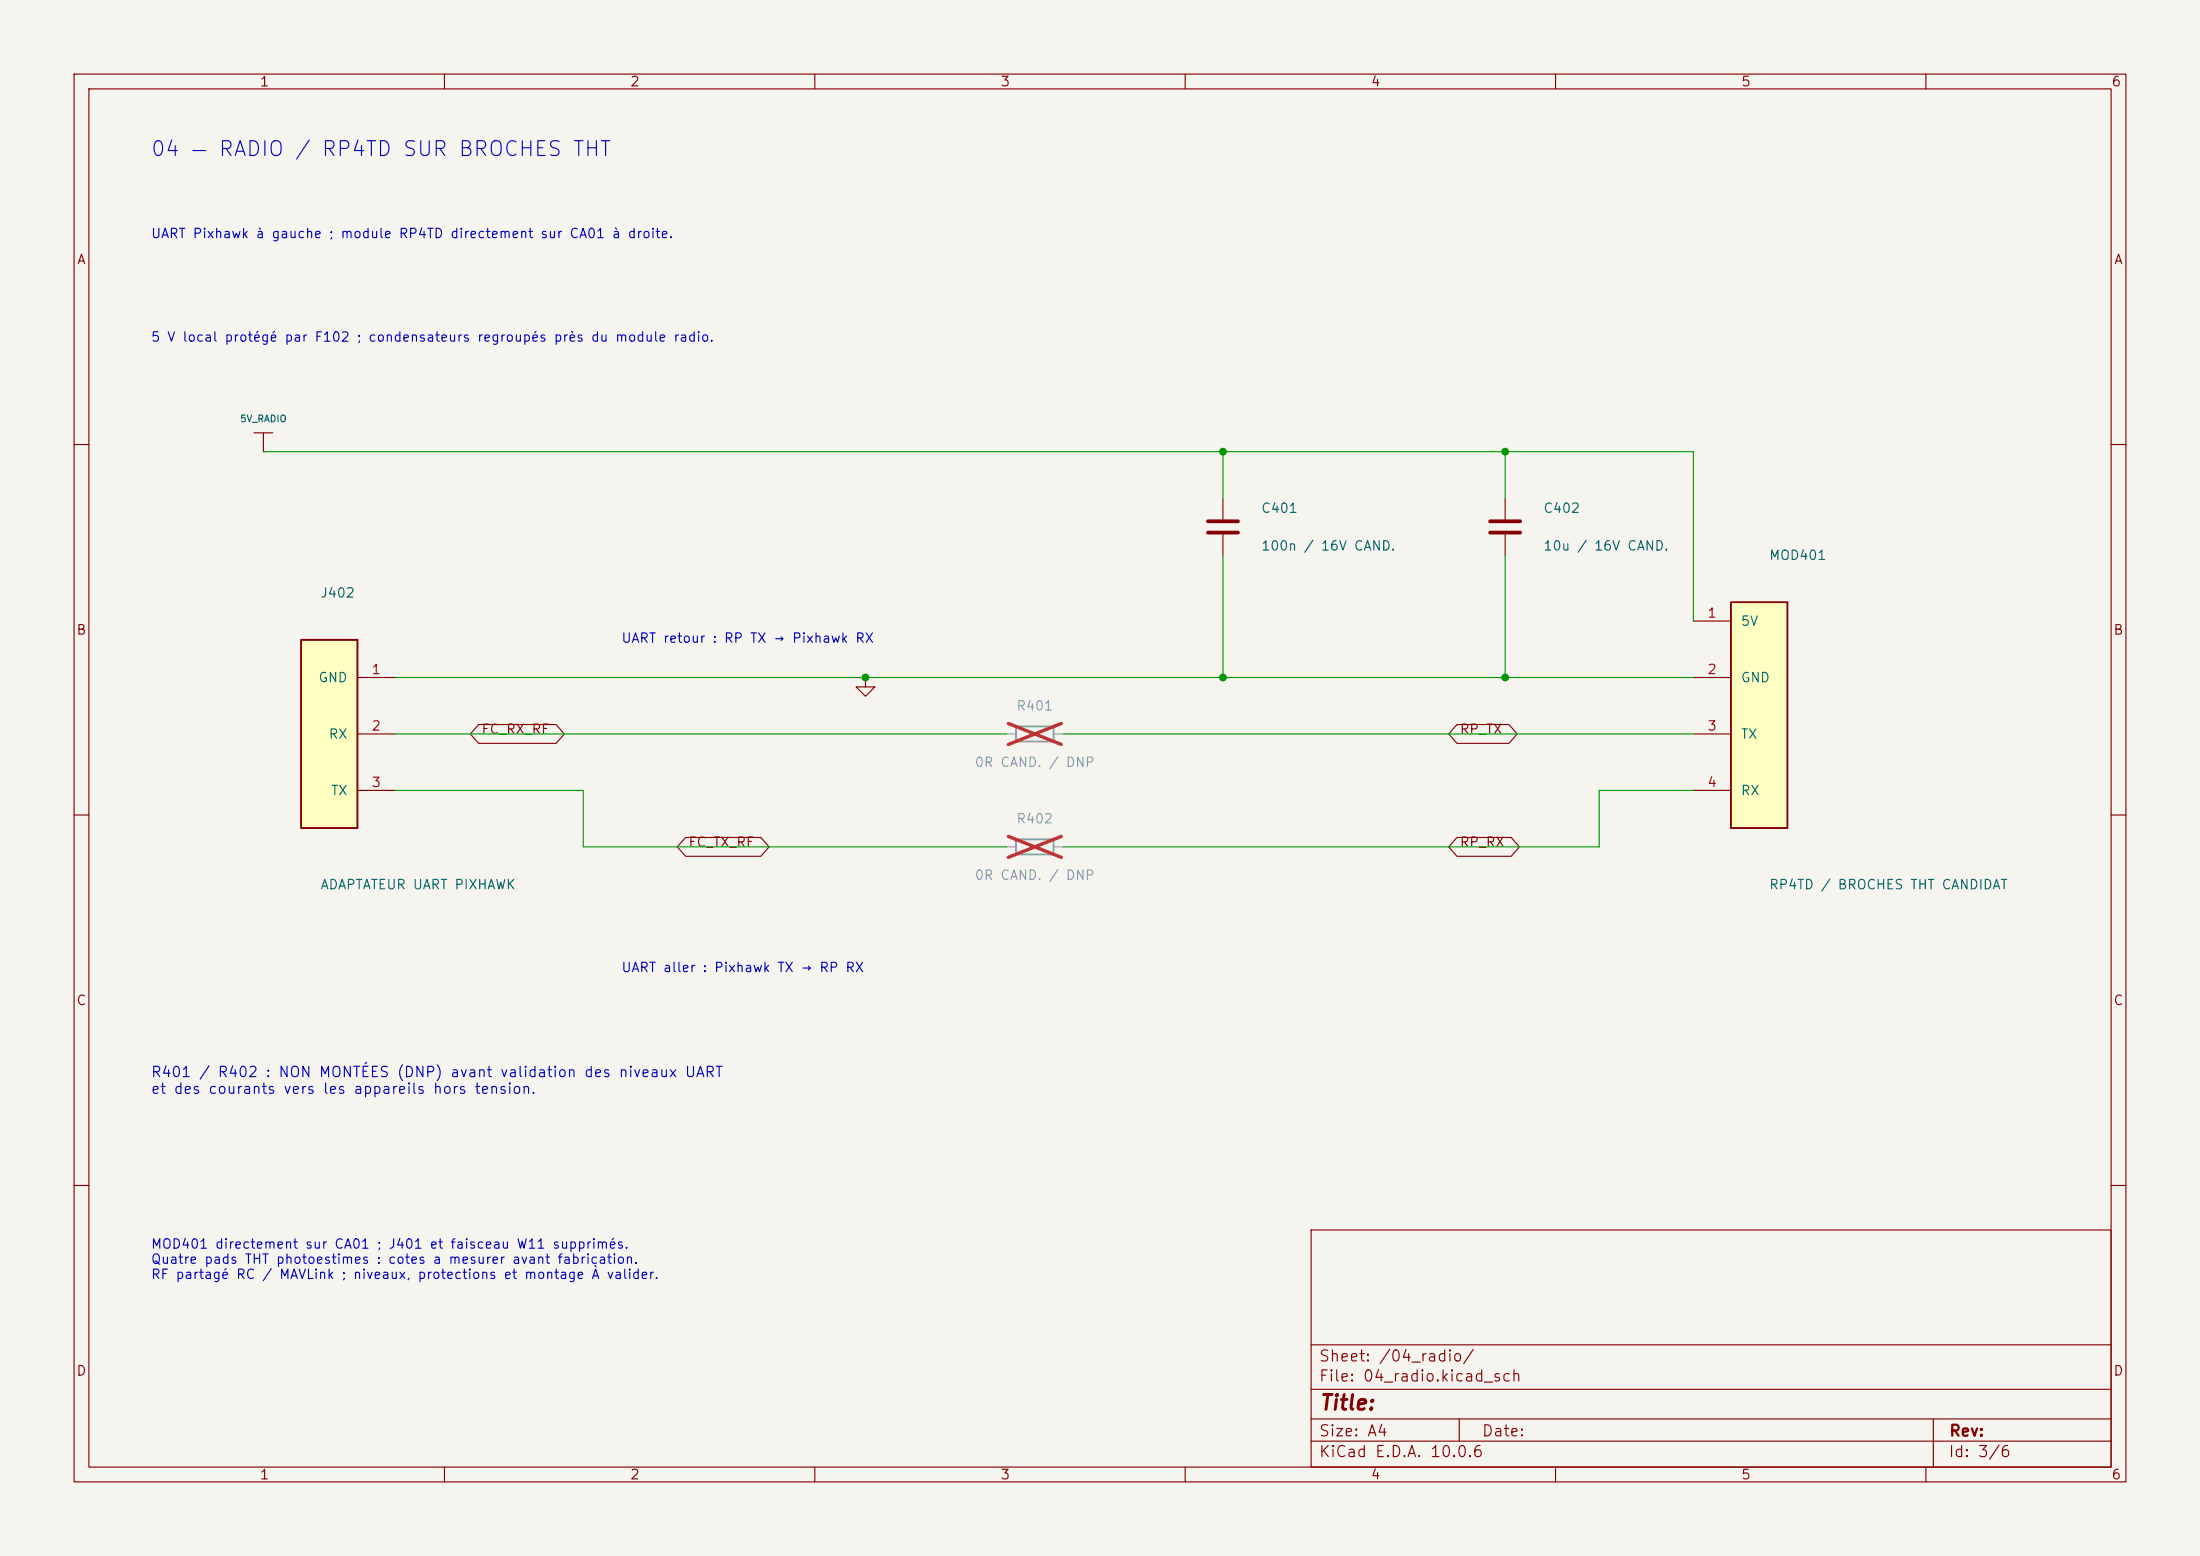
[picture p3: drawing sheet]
(kicad_sch
(version 20260306)
(generator "eeschema")
(generator_version "10.0")
(paper "A4")
(lib_symbols
  (symbol "Connector_Generic:Conn_01x03"
   (pin_names
    (offset 1.016) (hide yes)) (exclude_from_sim no) (in_bom yes) (on_board yes)
   (in_pos_files yes)
   (duplicate_pin_numbers_are_jumpers no)
   (property "Reference" "J" (at 0 5.08 0) (show_name no) (do_not_autoplace no) (effects (font (size 1.27 1.27))))
   (property "Value" "Conn_01x03" (at 0 -5.08 0) (show_name no) (do_not_autoplace no) (effects (font (size 1.27 1.27))))
   (property "Footprint" "" (at 0 0 0) (show_name no) (do_not_autoplace no) (hide yes) (effects (font (size 1.27 1.27))))
   (property "Datasheet" "" (at 0 0 0) (show_name no) (do_not_autoplace no) (hide yes) (effects (font (size 1.27 1.27))))
   (property "Description" "Generic connector, single row, 01x03, script generated (kicad-library-utils/schlib/autogen/connector/)" (at 0 0 0) (show_name no) (do_not_autoplace no) (hide yes) (effects (font (size 1.27 1.27))))
   (symbol "Conn_01x03_1_1"
    (rectangle (start -1.27 3.81) (end 1.27 -3.81) (stroke (width 0.254) (type default)) (fill (type background)))
    (rectangle (start -1.27 2.667) (end 0 2.413) (stroke (width 0.1524) (type default)) (fill (type none)))
    (rectangle (start -1.27 0.127) (end 0 -0.127) (stroke (width 0.1524) (type default)) (fill (type none)))
    (rectangle (start -1.27 -2.413) (end 0 -2.667) (stroke (width 0.1524) (type default)) (fill (type none)))
    (pin passive line (at -5.08 2.54 0) (length 3.81) (name "Pin_1" (effects (font (size 1.27 1.27)))) (number "1" (effects (font (size 1.27 1.27)))))
    (pin passive line (at -5.08 0 0) (length 3.81) (name "Pin_2" (effects (font (size 1.27 1.27)))) (number "2" (effects (font (size 1.27 1.27)))))
    (pin passive line (at -5.08 -2.54 0) (length 3.81) (name "Pin_3" (effects (font (size 1.27 1.27)))) (number "3" (effects (font (size 1.27 1.27))))))
   (embedded_fonts no))
  (symbol "Connector_Generic:Conn_01x04"
   (pin_names
    (offset 1.016) (hide yes)) (exclude_from_sim no) (in_bom yes) (on_board yes)
   (in_pos_files yes)
   (duplicate_pin_numbers_are_jumpers no)
   (property "Reference" "J" (at 0 5.08 0) (show_name no) (do_not_autoplace no) (effects (font (size 1.27 1.27))))
   (property "Value" "Conn_01x04" (at 0 -7.62 0) (show_name no) (do_not_autoplace no) (effects (font (size 1.27 1.27))))
   (property "Footprint" "" (at 0 0 0) (show_name no) (do_not_autoplace no) (hide yes) (effects (font (size 1.27 1.27))))
   (property "Datasheet" "" (at 0 0 0) (show_name no) (do_not_autoplace no) (hide yes) (effects (font (size 1.27 1.27))))
   (property "Description" "Generic connector, single row, 01x04, script generated (kicad-library-utils/schlib/autogen/connector/)" (at 0 0 0) (show_name no) (do_not_autoplace no) (hide yes) (effects (font (size 1.27 1.27))))
   (symbol "Conn_01x04_1_1"
    (rectangle (start -1.27 3.81) (end 1.27 -6.35) (stroke (width 0.254) (type default)) (fill (type background)))
    (rectangle (start -1.27 2.667) (end 0 2.413) (stroke (width 0.1524) (type default)) (fill (type none)))
    (rectangle (start -1.27 0.127) (end 0 -0.127) (stroke (width 0.1524) (type default)) (fill (type none)))
    (rectangle (start -1.27 -2.413) (end 0 -2.667) (stroke (width 0.1524) (type default)) (fill (type none)))
    (rectangle (start -1.27 -4.953) (end 0 -5.207) (stroke (width 0.1524) (type default)) (fill (type none)))
    (pin passive line (at -5.08 2.54 0) (length 3.81) (name "Pin_1" (effects (font (size 1.27 1.27)))) (number "1" (effects (font (size 1.27 1.27)))))
    (pin passive line (at -5.08 0 0) (length 3.81) (name "Pin_2" (effects (font (size 1.27 1.27)))) (number "2" (effects (font (size 1.27 1.27)))))
    (pin passive line (at -5.08 -2.54 0) (length 3.81) (name "Pin_3" (effects (font (size 1.27 1.27)))) (number "3" (effects (font (size 1.27 1.27)))))
    (pin passive line (at -5.08 -5.08 0) (length 3.81) (name "Pin_4" (effects (font (size 1.27 1.27)))) (number "4" (effects (font (size 1.27 1.27))))))
   (embedded_fonts no))
  (symbol "Device:C"
   (pin_numbers (hide yes))
   (pin_names
    (offset 0.254)) (exclude_from_sim no) (in_bom yes) (on_board yes)
   (in_pos_files yes)
   (duplicate_pin_numbers_are_jumpers no)
   (property "Reference" "C" (at 0.635 2.54 0) (show_name no) (do_not_autoplace no) (effects (font (size 1.27 1.27)) (justify left)))
   (property "Value" "C" (at 0.635 -2.54 0) (show_name no) (do_not_autoplace no) (effects (font (size 1.27 1.27)) (justify left)))
   (property "Footprint" "" (at 0.9652 -3.81 0) (show_name no) (do_not_autoplace no) (hide yes) (effects (font (size 1.27 1.27))))
   (property "Datasheet" "" (at 0 0 0) (show_name no) (do_not_autoplace no) (hide yes) (effects (font (size 1.27 1.27))))
   (property "Description" "Unpolarized capacitor" (at 0 0 0) (show_name no) (do_not_autoplace no) (hide yes) (effects (font (size 1.27 1.27))))
   (symbol "C_0_1"
    (polyline (pts (xy -2.032 0.762) (xy 2.032 0.762)) (stroke (width 0.508) (type default)) (fill (type none)))
    (polyline (pts (xy -2.032 -0.762) (xy 2.032 -0.762)) (stroke (width 0.508) (type default)) (fill (type none))))
   (symbol "C_1_1"
    (pin passive line (at 0 3.81 270) (length 2.794) (name "" (effects (font (size 1.27 1.27)))) (number "1" (effects (font (size 1.27 1.27)))))
    (pin passive line (at 0 -3.81 90) (length 2.794) (name "" (effects (font (size 1.27 1.27)))) (number "2" (effects (font (size 1.27 1.27))))))
   (embedded_fonts no))
  (symbol "Device:R"
   (pin_numbers (hide yes))
   (pin_names
    (offset 0)) (exclude_from_sim no) (in_bom yes) (on_board yes)
   (in_pos_files yes)
   (duplicate_pin_numbers_are_jumpers no)
   (property "Reference" "R" (at 2.032 0 90) (show_name no) (do_not_autoplace no) (effects (font (size 1.27 1.27))))
   (property "Value" "R" (at 0 0 90) (show_name no) (do_not_autoplace no) (effects (font (size 1.27 1.27))))
   (property "Footprint" "" (at -1.778 0 90) (show_name no) (do_not_autoplace no) (hide yes) (effects (font (size 1.27 1.27))))
   (property "Datasheet" "" (at 0 0 0) (show_name no) (do_not_autoplace no) (hide yes) (effects (font (size 1.27 1.27))))
   (property "Description" "Resistor" (at 0 0 0) (show_name no) (do_not_autoplace no) (hide yes) (effects (font (size 1.27 1.27))))
   (symbol "R_0_1"
    (rectangle (start -1.016 -2.54) (end 1.016 2.54) (stroke (width 0.254) (type default)) (fill (type none))))
   (symbol "R_1_1"
    (pin passive line (at 0 3.81 270) (length 1.27) (name "" (effects (font (size 1.27 1.27)))) (number "1" (effects (font (size 1.27 1.27)))))
    (pin passive line (at 0 -3.81 90) (length 1.27) (name "" (effects (font (size 1.27 1.27)))) (number "2" (effects (font (size 1.27 1.27))))))
   (embedded_fonts no))

(symbol "CA01_Fonctions:Radio_UART_Pixhawk_L" (pin_names (offset 1.27)) (in_bom yes) (on_board yes) (property "Reference" "J" (at 0 21 0) (effects (font (size 1.27 1.27)))) (property "Value" "Radio_UART_Pixhawk_L" (at 0 -17 0) (effects (font (size 1.27 1.27))))(property "ki_keywords" "connector" (at 0 0 0) (effects (font (size 1.27 1.27)) hide)) (property "ki_fp_filters" "Connector*:*_1x??_*" (at 0 0 0) (effects (font (size 1.27 1.27)) hide))(symbol "Radio_UART_Pixhawk_L_0_1" (rectangle (start -2.54 12.7) (end 5.08 -12.7) (stroke (width 0.254) (type default)) (fill (type background))))(symbol "Radio_UART_Pixhawk_L_1_1" (pin passive line (at 10.16 7.62 180) (length 5.08) (name "GND" (effects (font (size 1.27 1.27)))) (number "1" (effects (font (size 1.27 1.27)))))(pin passive line (at 10.16 0.0 180) (length 5.08) (name "RX" (effects (font (size 1.27 1.27)))) (number "2" (effects (font (size 1.27 1.27)))))(pin passive line (at 10.16 -7.62 180) (length 5.08) (name "TX" (effects (font (size 1.27 1.27)))) (number "3" (effects (font (size 1.27 1.27)))))))
(symbol "CA01_Fonctions:Radio_RP4TD_R" (pin_names (offset 1.27)) (in_bom yes) (on_board yes) (property "Reference" "J" (at 0 21 0) (effects (font (size 1.27 1.27)))) (property "Value" "Radio_RP4TD_R" (at 0 -17 0) (effects (font (size 1.27 1.27))))(property "ki_keywords" "connector" (at 0 0 0) (effects (font (size 1.27 1.27)) hide)) (property "ki_fp_filters" "Connector*:*_1x??_*" (at 0 0 0) (effects (font (size 1.27 1.27)) hide))(symbol "Radio_RP4TD_R_0_1" (rectangle (start -5.08 17.78) (end 2.54 -12.7) (stroke (width 0.254) (type default)) (fill (type background))))(symbol "Radio_RP4TD_R_1_1" (pin passive line (at -10.16 15.24 0) (length 5.08) (name "5V" (effects (font (size 1.27 1.27)))) (number "1" (effects (font (size 1.27 1.27)))))(pin passive line (at -10.16 7.62 0) (length 5.08) (name "GND" (effects (font (size 1.27 1.27)))) (number "2" (effects (font (size 1.27 1.27)))))(pin passive line (at -10.16 0.0 0) (length 5.08) (name "TX" (effects (font (size 1.27 1.27)))) (number "3" (effects (font (size 1.27 1.27)))))(pin passive line (at -10.16 -7.62 0) (length 5.08) (name "RX" (effects (font (size 1.27 1.27)))) (number "4" (effects (font (size 1.27 1.27)))))))

(symbol "CA01_Fonctions:Alimentation_Barre" (power global)
 (pin_numbers hide) (pin_names (offset 0) hide) (in_bom no) (on_board no)
 (property "Reference" "#PWR" (at 0 0 0) (effects (font (size 0.9 0.9)) hide))
 (property "Value" "VDD" (at 0 4.445 0) (effects (font (size 0.9 0.9))))
 (symbol "Alimentation_Barre_0_1"
 (polyline (pts (xy 0 0) (xy 0 2.54)) (stroke (width 0) (type default)) (fill (type none)))
 (polyline (pts (xy -1.27 2.54) (xy 1.27 2.54)) (stroke (width 0) (type default)) (fill (type none))))
 (symbol "Alimentation_Barre_1_1"
 (pin power_in line (at 0 0 90) (length 0) (name "" (effects (font (size 0.9 0.9)))) (number "1" (effects (font (size 0.9 0.9)))))))
(symbol "power:GND"
  (power global)
  (pin_numbers (hide yes))
  (pin_names
   (offset 0) (hide yes))
  (exclude_from_sim no)
  (in_bom yes)
  (on_board yes)
  (in_pos_files yes)
  (duplicate_pin_numbers_are_jumpers no)
  (property "Reference" "#PWR" (at 0 -6.35 0) (show_name no) (do_not_autoplace no) (hide yes) (effects (font (size 1.27 1.27))))
  (property "Value" "GND" (at 0 -3.81 0) (show_name no) (do_not_autoplace no) (effects (font (size 1.27 1.27))))
  (property "Footprint" "" (at 0 0 0) (show_name no) (do_not_autoplace no) (hide yes) (effects (font (size 1.27 1.27))))
  (property "Datasheet" "" (at 0 0 0) (show_name no) (do_not_autoplace no) (hide yes) (effects (font (size 1.27 1.27))))
  (property "Description" "Power symbol creates a global label with name \"GND\" , ground" (at 0 0 0) (show_name no) (do_not_autoplace no) (hide yes) (effects (font (size 1.27 1.27))))
  (symbol "GND_0_1"
   (polyline (pts (xy 0 0) (xy 0 -1.27) (xy 1.27 -1.27) (xy 0 -2.54) (xy -1.27 -1.27) (xy 0 -1.27)) (stroke (width 0) (type default)) (fill (type none))))
  (symbol "GND_1_1"
   (pin power_in line (at 0 0 270) (length 0) (name "" (effects (font (size 1.27 1.27)))) (number "1" (effects (font (size 1.27 1.27))))))
  (embedded_fonts no))

(symbol "CA01_Fonctions:RP4TD_Module" (pin_names (offset 1.27)) (in_bom yes) (on_board yes) (property "Reference" "MOD" (at 0 21 0) (effects (font (size 1.27 1.27)))) (property "Value" "RP4TD_Module" (at 0 -17 0) (effects (font (size 1.27 1.27))))(property "ki_keywords" "RadioMaster RP4TD module direct a coter" (at 0 0 0) (effects (font (size 1.27 1.27)) hide)) (property "ki_fp_filters" "CA01_Mecanique:RadioMaster_RP4TD_Montage_Direct_A_Coter" (at 0 0 0) (effects (font (size 1.27 1.27)) hide))(symbol "RP4TD_Module_0_1" (rectangle (start -5.08 17.78) (end 2.54 -12.7) (stroke (width 0.254) (type default)) (fill (type background))))(symbol "RP4TD_Module_1_1" (pin passive line (at -10.16 15.24 0) (length 5.08) (name "5V" (effects (font (size 1.27 1.27)))) (number "1" (effects (font (size 1.27 1.27)))))(pin passive line (at -10.16 7.62 0) (length 5.08) (name "GND" (effects (font (size 1.27 1.27)))) (number "2" (effects (font (size 1.27 1.27)))))(pin passive line (at -10.16 0.0 0) (length 5.08) (name "TX" (effects (font (size 1.27 1.27)))) (number "3" (effects (font (size 1.27 1.27)))))(pin passive line (at -10.16 -7.62 0) (length 5.08) (name "RX" (effects (font (size 1.27 1.27)))) (number "4" (effects (font (size 1.27 1.27))))))
  (property "Footprint" "CA01_Mecanique:RadioMaster_RP4TD_Montage_Direct_A_Coter" (at 0 21 0) (effects (font (size 1.27 1.27)) hide))

  (property "Datasheet" "https://cdn.shopify.com/s/files/1/0609/8324/7079/files/RP4TD.pdf?v=1730771705" (at 0 21 0) (effects (font (size 1.27 1.27)) hide))

  (property "Description" "RP4TD monte directement sur CA01 ; contacts physiques a coter, empreinte sans pads provisoire non fabricable. Broches logiques 1=5V,2=GND,3=TX,4=RX ; numerotation interne non OEM." (at 0 21 0) (effects (font (size 1.27 1.27)) hide)))

(symbol "CA01_Radio:RadioMaster_RP4TD" (pin_names (offset 1.27)) (in_bom yes) (on_board yes) (property "Reference" "MOD" (at 0 21 0) (effects (font (size 1.27 1.27)))) (property "Value" "RadioMaster_RP4TD" (at 0 -17 0) (effects (font (size 1.27 1.27))))(property "ki_keywords" "RadioMaster RP4TD module direct a coter" (at 0 0 0) (effects (font (size 1.27 1.27)) hide)) (property "ki_fp_filters" "CA01_Mecanique:RadioMaster_RP4TD_Broches_THT_Candidat" (at 0 0 0) (effects (font (size 1.27 1.27)) hide))(symbol "RadioMaster_RP4TD_0_1" (rectangle (start -5.08 17.78) (end 2.54 -12.7) (stroke (width 0.254) (type default)) (fill (type background))))(symbol "RadioMaster_RP4TD_1_1" (pin passive line (at -10.16 15.24 0) (length 5.08) (name "5V" (effects (font (size 1.27 1.27)))) (number "1" (effects (font (size 1.27 1.27)))))(pin passive line (at -10.16 7.62 0) (length 5.08) (name "GND" (effects (font (size 1.27 1.27)))) (number "2" (effects (font (size 1.27 1.27)))))(pin passive line (at -10.16 0.0 0) (length 5.08) (name "TX" (effects (font (size 1.27 1.27)))) (number "3" (effects (font (size 1.27 1.27)))))(pin passive line (at -10.16 -7.62 0) (length 5.08) (name "RX" (effects (font (size 1.27 1.27)))) (number "4" (effects (font (size 1.27 1.27))))))
  (property "Footprint" "CA01_Mecanique:RadioMaster_RP4TD_Broches_THT_Candidat" (at 0 21 0) (effects (font (size 1.27 1.27)) hide))

  (property "Datasheet" "https://radiomasterrc.com/products/rp4td-expresslrs-2-4ghz-diversity-receiver" (at 0 21 0) (effects (font (size 1.27 1.27)) hide))

  (property "Description" "RadioMaster RP4TD standard, CRSF RX/TX/5V/G. Logical CA01 numbering 1=5V,2=GND,3=TX,4=RX, not OEM. Four-pin THT mounting candidate; photo-estimated contact geometry must be measured before manufacturing." (at 0 21 0) (effects (font (size 1.27 1.27)) hide))))
(sheet_instances
  (path ""
   (page "1")))
(symbol
  (lib_id "CA01_Fonctions:Radio_UART_Pixhawk_L")
  (at 43.18 99.06 0)
  (unit 1)
  (body_style 1)
  (exclude_from_sim no)
  (in_bom yes)
  (on_board yes)
  (in_pos_files yes)
  (dnp no)
  (property "Reference" "J402" (at 43.18 80.01 0) (show_name no) (do_not_autoplace no) (effects (font (size 1.27 1.27)) (justify left)))
  (property "Value" "ADAPTATEUR UART PIXHAWK" (at 43.18 119.38 0) (show_name no) (do_not_autoplace no) (effects (font (size 1.27 1.27)) (justify left)))
  (property "Footprint" "Connector_JST:JST_GH_SM03B-GHS-TB_1x03-1MP_P1.25mm_Horizontal" (at 43.18 99.06 0) (hide yes) (show_name no) (do_not_autoplace no) (effects (font (size 1.27 1.27))))
  (property "Datasheet" "https://www.jst-mfg.com/product/pdf/eng/eGH.pdf" (at 43.18 99.06 0) (hide yes) (show_name no) (do_not_autoplace no) (effects (font (size 1.27 1.27))))
  (property "Description" "Generic connector, single row, 01x03, script generated (kicad-library-utils/schlib/autogen/connector/)" (at 43.18 99.06 0) (hide yes) (show_name no) (do_not_autoplace no) (effects (font (size 1.27 1.27))))
  (pin "1")
  (pin "2")
  (pin "3")
 
  (property "MPN" "SM03B-GHS-TB(LF)(SN)" (at 43.18 99.06 0) (effects (font (size 1.27 1.27)) hide)))
(symbol
  (lib_id "CA01_Radio:RadioMaster_RP4TD")
  (at 238.76 99.06 0)
  (unit 1)
  (body_style 1)
  (exclude_from_sim no)
  (in_bom yes)
  (on_board yes)
  (in_pos_files yes)
  (dnp no)
  (property "Reference" "MOD401" (at 238.76 74.93 0) (show_name no) (do_not_autoplace no) (effects (font (size 1.27 1.27)) (justify left)))
  (property "Value" "RP4TD / BROCHES THT CANDIDAT" (at 238.76 119.38 0) (show_name no) (do_not_autoplace no) (effects (font (size 1.27 1.27)) (justify left)))
  (property "Footprint" "CA01_Mecanique:RadioMaster_RP4TD_Broches_THT_Candidat" (at 238.76 99.06 0) (hide yes) (show_name no) (do_not_autoplace no) (effects (font (size 1.27 1.27))))
  (property "Datasheet" "https://cdn.shopify.com/s/files/1/0609/8324/7079/files/RP4TD.pdf?v=1730771705" (at 238.76 99.06 0) (hide yes) (show_name no) (do_not_autoplace no) (effects (font (size 1.27 1.27))))
  (property "Description" "RP4TD sur quatre broches THT ; positions des pads estimées sur photo constructeur, à mesurer avant fabrication. Numérotation interne CA01 1=5V,2=GND,3=TX,4=RX." (at 238.76 99.06 0) (hide yes) (show_name no) (do_not_autoplace no) (effects (font (size 1.27 1.27))))
  (pin "1")
  (pin "2")
  (pin "3")
  (pin "4")
 
  (property "MPN" "HP0157.RX-RP4TD-LBT" (at 238.76 99.06 0) (effects (font (size 1.27 1.27)) hide))

  (property "Connection_Status" "Connexion directe ; contacts non cotes ; empreinte electrique a completer, non fabricable" (at 238.76 99.06 0) (effects (font (size 1.27 1.27)) hide))

  (property "Qualification" "À valider : centres estimés sur photo, perçage/broches/hauteur candidats ; non fabricable avant mesure" (at 238.76 99.06 0) (effects (font (size 1.27 1.27)) hide)))
(symbol
  (lib_id "Device:R")
  (at 139.7 99.06 270)
  (unit 1)
  (body_style 1)
  (exclude_from_sim no)
  (in_bom yes)
  (on_board yes)
  (in_pos_files yes)
  (dnp yes)
  (property "Reference" "R401" (at 139.7 95.25 90) (show_name no) (do_not_autoplace no) (effects (font (size 1.27 1.27))))
  (property "Value" "0R CAND. / DNP" (at 139.7 102.87 90) (show_name no) (do_not_autoplace no) (effects (font (size 1.27 1.27))))
  (property "Footprint" "Resistor_SMD:R_0603_1608Metric" (at 139.7 99.06 0) (hide yes) (show_name no) (do_not_autoplace no) (effects (font (size 1.27 1.27))))
  (property "Datasheet" "https://www.vishay.com/docs/20035/dcrcwe3.pdf" (at 139.7 99.06 0) (hide yes) (show_name no) (do_not_autoplace no) (effects (font (size 1.27 1.27))))
  (property "Description" "Resistor" (at 139.7 99.06 0) (hide yes) (show_name no) (do_not_autoplace no) (effects (font (size 1.27 1.27))))
  (pin "1")
  (pin "2")
 
  (property "MPN" "CRCW06030000Z0EA" (at 139.7 99.06 0) (effects (font (size 1.27 1.27)) hide)))
(symbol
  (lib_id "Device:R")
  (at 139.7 114.3 90)
  (unit 1)
  (body_style 1)
  (exclude_from_sim no)
  (in_bom yes)
  (on_board yes)
  (in_pos_files yes)
  (dnp yes)
  (property "Reference" "R402" (at 139.7 110.49 90) (show_name no) (do_not_autoplace no) (effects (font (size 1.27 1.27))))
  (property "Value" "0R CAND. / DNP" (at 139.7 118.11 90) (show_name no) (do_not_autoplace no) (effects (font (size 1.27 1.27))))
  (property "Footprint" "Resistor_SMD:R_0603_1608Metric" (at 139.7 114.3 0) (hide yes) (show_name no) (do_not_autoplace no) (effects (font (size 1.27 1.27))))
  (property "Datasheet" "https://www.vishay.com/docs/20035/dcrcwe3.pdf" (at 139.7 114.3 0) (hide yes) (show_name no) (do_not_autoplace no) (effects (font (size 1.27 1.27))))
  (property "Description" "Resistor" (at 139.7 114.3 0) (hide yes) (show_name no) (do_not_autoplace no) (effects (font (size 1.27 1.27))))
  (pin "1")
  (pin "2")
 
  (property "MPN" "CRCW06030000Z0EA" (at 139.7 114.3 0) (effects (font (size 1.27 1.27)) hide)))
(symbol
  (lib_id "Device:C")
  (at 165.1 71.12 0)
  (unit 1)
  (body_style 1)
  (exclude_from_sim no)
  (in_bom yes)
  (on_board yes)
  (in_pos_files yes)
  (dnp no)
  (property "Reference" "C401" (at 170.18 68.58 0) (show_name no) (do_not_autoplace no) (effects (font (size 1.27 1.27)) (justify left)))
  (property "Value" "100n / 16V CAND." (at 170.18 73.66000000000001 0) (show_name no) (do_not_autoplace no) (effects (font (size 1.27 1.27)) (justify left)))
  (property "Footprint" "Capacitor_SMD:C_0603_1608Metric" (at 165.1 71.12 0) (hide yes) (show_name no) (do_not_autoplace no) (effects (font (size 1.27 1.27))))
  (property "Datasheet" "https://product.tdk.com/en/search/capacitor/ceramic/mlcc/info?part_no=C1608X7R1H104K080AA" (at 165.1 71.12 0) (hide yes) (show_name no) (do_not_autoplace no) (effects (font (size 1.27 1.27))))
  (property "Description" "Unpolarized capacitor" (at 165.1 71.12 0) (hide yes) (show_name no) (do_not_autoplace no) (effects (font (size 1.27 1.27))))
  (pin "1")
  (pin "2")
 
  (property "MPN" "C1608X7R1H104K080AA" (at 165.1 71.12 0) (effects (font (size 1.27 1.27)) hide)))
(symbol
  (lib_id "Device:C")
  (at 203.2 71.12 0)
  (unit 1)
  (body_style 1)
  (exclude_from_sim no)
  (in_bom yes)
  (on_board yes)
  (in_pos_files yes)
  (dnp no)
  (property "Reference" "C402" (at 208.28 68.58 0) (show_name no) (do_not_autoplace no) (effects (font (size 1.27 1.27)) (justify left)))
  (property "Value" "10u / 16V CAND." (at 208.28 73.66000000000001 0) (show_name no) (do_not_autoplace no) (effects (font (size 1.27 1.27)) (justify left)))
  (property "Footprint" "Capacitor_SMD:C_0805_2012Metric" (at 203.2 71.12 0) (hide yes) (show_name no) (do_not_autoplace no) (effects (font (size 1.27 1.27))))
  (property "Datasheet" "https://product.tdk.com/en/search/capacitor/ceramic/mlcc/info?part_no=CGA4J1X5R1C106K125AC" (at 203.2 71.12 0) (hide yes) (show_name no) (do_not_autoplace no) (effects (font (size 1.27 1.27))))
  (property "Description" "Unpolarized capacitor" (at 203.2 71.12 0) (hide yes) (show_name no) (do_not_autoplace no) (effects (font (size 1.27 1.27))))
  (pin "1")
  (pin "2")
 
  (property "MPN" "CGA4J1X5R1C106K125AC" (at 203.2 71.12 0) (effects (font (size 1.27 1.27)) hide)))
(wire (pts (xy 53.34 91.44) (xy 116.84 91.44)) (stroke (width 0) (type default)))
(wire (pts (xy 116.84 91.44) (xy 228.6 91.44)) (stroke (width 0) (type default)))

(symbol (lib_id "power:GND") (at 116.84 91.44 0) (unit 1) (exclude_from_sim no) (in_bom no) (on_board no) (in_pos_files no) (dnp no)
    (property "Reference" "#PWR4001" (at 116.84 91.44 0) (effects (font (size 0.9 0.9)) hide))
    (property "Value" "GND" (at 116.84 95.885 0) (effects (font (size 0.9 0.9)) hide)) (pin "1"))
(wire (pts (xy 35.56 60.96) (xy 228.6 60.96)) (stroke (width 0) (type default)))
(symbol (lib_id "CA01_Fonctions:Alimentation_Barre") (at 35.56 60.96 0) (unit 1) (exclude_from_sim no) (in_bom no) (on_board no) (in_pos_files no) (dnp no)
    (property "Reference" "#PWR4002" (at 35.56 60.96 0) (effects (font (size 0.9 0.9)) hide))
    (property "Value" "5V_RADIO" (at 35.56 56.515 0) (effects (font (size 0.9 0.9)))) (pin "1"))
(wire (pts (xy 228.6 60.96) (xy 228.6 83.82)) (stroke (width 0) (type default)))
(wire (pts (xy 165.1 60.96) (xy 165.1 67.31)) (stroke (width 0) (type default)))
(wire (pts (xy 165.1 74.93) (xy 165.1 91.44)) (stroke (width 0) (type default)))
(junction (at 165.1 60.96) (diameter 0) (color 0 0 0 0))
(junction (at 165.1 91.44) (diameter 0) (color 0 0 0 0))
(wire (pts (xy 203.2 60.96) (xy 203.2 67.31)) (stroke (width 0) (type default)))
(wire (pts (xy 203.2 74.93) (xy 203.2 91.44)) (stroke (width 0) (type default)))
(junction (at 203.2 60.96) (diameter 0) (color 0 0 0 0))
(junction (at 203.2 91.44) (diameter 0) (color 0 0 0 0))
(wire (pts (xy 53.34 99.06) (xy 135.89 99.06)) (stroke (width 0) (type default)))
(wire (pts (xy 143.51 99.06) (xy 228.6 99.06)) (stroke (width 0) (type default)))
(global_label "FC_RX_RF" (shape bidirectional) (at 63.5 99.06 0) (effects (font (size 1.27 1.27)) (justify left bottom)))
(global_label "RP_TX" (shape bidirectional) (at 195.58 99.06 0) (effects (font (size 1.27 1.27)) (justify left bottom)))
(wire (pts (xy 53.34 106.68) (xy 78.74 106.68)) (stroke (width 0) (type default)))
(wire (pts (xy 78.74 106.68) (xy 78.74 114.3)) (stroke (width 0) (type default)))
(wire (pts (xy 78.74 114.3) (xy 135.89 114.3)) (stroke (width 0) (type default)))
(wire (pts (xy 143.51 114.3) (xy 215.9 114.3)) (stroke (width 0) (type default)))
(wire (pts (xy 215.9 114.3) (xy 215.9 106.68)) (stroke (width 0) (type default)))
(wire (pts (xy 215.9 106.68) (xy 228.6 106.68)) (stroke (width 0) (type default)))
(global_label "FC_TX_RF" (shape bidirectional) (at 91.44 114.3 0) (effects (font (size 1.27 1.27)) (justify left bottom)))
(global_label "RP_RX" (shape bidirectional) (at 195.58 114.3 0) (effects (font (size 1.27 1.27)) (justify left bottom)))
(text "04 — RADIO / RP4TD SUR BROCHES THT" (at 20.32 20.32 0) (effects (font (size 2 2)) (justify left)))
(text "UART Pixhawk à gauche ; module RP4TD directement sur CA01 à droite." (at 20.32 31.75 0) (effects (font (size 1.27 1.27)) (justify left)))
(text "5 V local protégé par F102 ; condensateurs regroupés près du module radio." (at 20.32 45.72 0) (effects (font (size 1.27 1.27)) (justify left)))
(text "UART retour : RP TX → Pixhawk RX" (at 83.82 86.36 0) (effects (font (size 1.27 1.27)) (justify left)))
(text "UART aller : Pixhawk TX → RP RX" (at 83.82 130.81 0) (effects (font (size 1.27 1.27)) (justify left)))
(text "R401 / R402 : NON MONTÉES (DNP) avant validation des niveaux UART\net des courants vers les appareils hors tension." (at 20.32 146.05 0) (effects (font (size 1.4 1.4)) (justify left)))
(text "MOD401 directement sur CA01 ; J401 et faisceau W11 supprimés.\nQuatre pads THT photoestimes : cotes a mesurer avant fabrication.\nRF partagé RC / MAVLink ; niveaux, protections et montage À valider." (at 20.32 170.18 0) (effects (font (size 1.27 1.27)) (justify left)))

(junction (at 116.84 91.44) (diameter 0) (color 0 0 0 0)))
